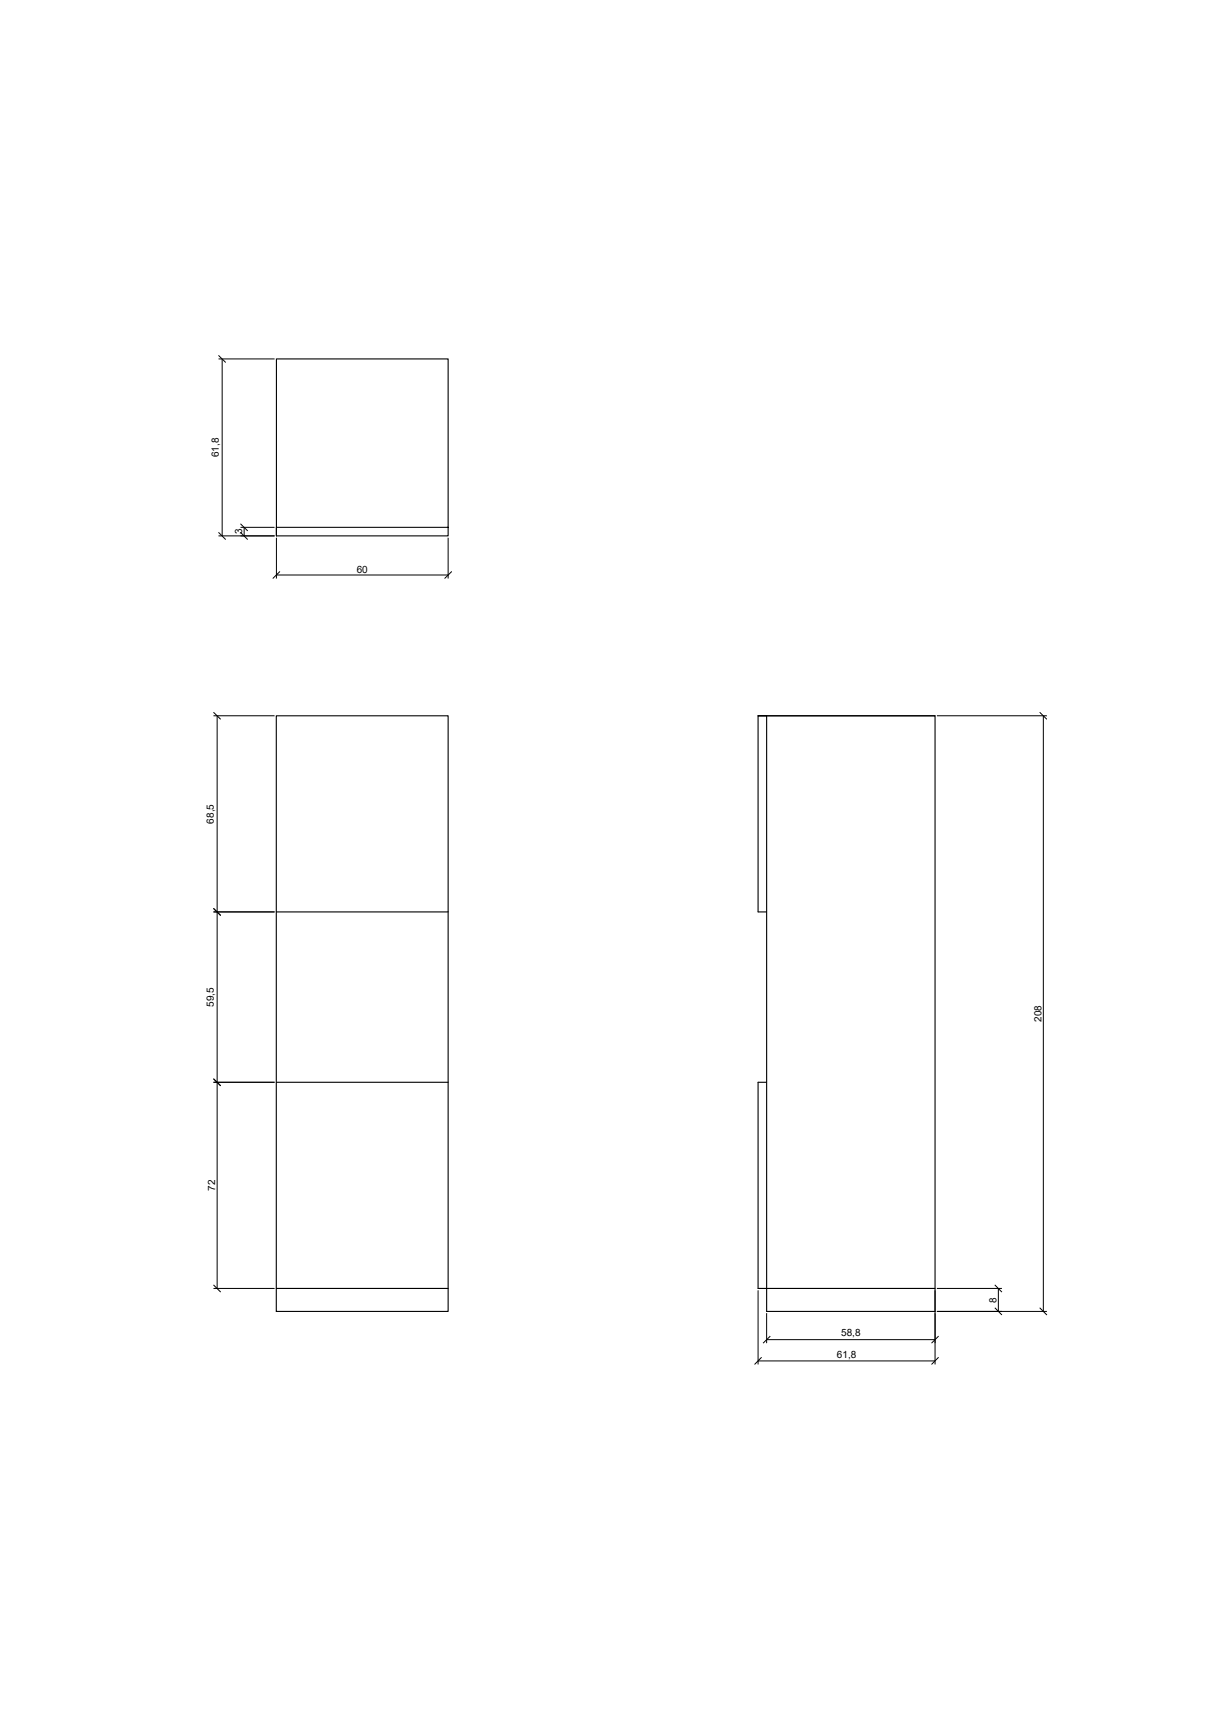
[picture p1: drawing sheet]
<svg xmlns="http://www.w3.org/2000/svg" width="210mm" height="297mm" viewBox="0 0 210 297" stroke-linecap="round" stroke-linejoin="round" font-family="sans-serif">
<!-- layer: L_OGGETTI -->
<path d="M77.6 91.3h-29.7v1.5h29.7v-30.6h-29.7v30.6M47.9 124h29.7v103.1h-29.7zM161.9 124h-30.6h1.5v103.1h29.1v-103.1h-30.6v33.9h1.5M47.9 157.9h29.7M47.9 187.5h29.7M132.8 187.5h-1.5v35.7h30.6M47.9 223.2h29.7" fill="none" stroke="#000" stroke-width=".19"/>
<!-- layer: L_QUOTE -->
<g fill="none" stroke="#000" stroke-width=".17">
<path d="M37.8 62.2h9.8M38.5 62.2v30.6M37.8 92.8h9.8M41.6 91.3h6M42.3 91.3v1.5M47.9 93.1v7.1M47.9 99.6h29.7M77.6 93.1v7.1M37 124h10.6M37.6 124v99.2M162.3 124h19M180.7 124v103.1"/>
<path d="M37 157.9h10.6M37 187.5h10.6M37 223.2h10.6M131.3 223.5v12.8M131.3 235.7h30.6M132.8 227.4v5.2M132.8 232h29.1M161.9 223.5v12.8M162.3 223.2h11.2M162.3 227.1h19M172.9 223.2v3.9"/>
</g>
<!-- layer: 0 -->
<g fill="none" stroke="#000" stroke-width=".17">
<path d="M37.8 61.6l1.3 1.2M37.8 92.2l1.3 1.3M41.6 90.7l1.3 1.2M41.6 92.2l1.3 1.3M48.5 99l-1.3 1.2M78.2 99l-1.2 1.2M37 123.4l1.2 1.2M180.1 123.4l1.2 1.2M37 157.3l1.2 1.3M37 186.8l1.2 1.3M37 222.5l1.2 1.3M131.9 235.1l-1.2 1.2"/>
<path d="M133.4 231.4l-1.2 1.2M162.6 231.4l-1.3 1.2M162.6 235.1l-1.3 1.2M172.3 222.5l1.2 1.3M172.3 226.5l1.2 1.3M180.1 226.5l1.2 1.3"/>
</g>
<g font-size="1.7">
<text x="37.9" y="79.2" transform="rotate(-90 37.9 79.2)">61,8</text>
<text x="41.9" y="92.6" transform="rotate(-90 41.9 92.6)">3</text>
<text x="61.8" y="99.3">60</text>
<text x="37" y="142.6" transform="rotate(-90 37 142.6)">68,5</text>
<text x="37" y="174.4" transform="rotate(-90 37 174.4)">59,5</text>
<text x="180.4" y="177" transform="rotate(-90 180.4 177)">208</text>
<text x="37.3" y="206.3" transform="rotate(-90 37.3 206.3)">72</text>
<text x="172.6" y="225.6" transform="rotate(-90 172.6 225.6)">8</text>
<text x="145.7" y="231.5">58,8</text>
<text x="144.9" y="235.1">61,8</text>
</g>
</svg>
